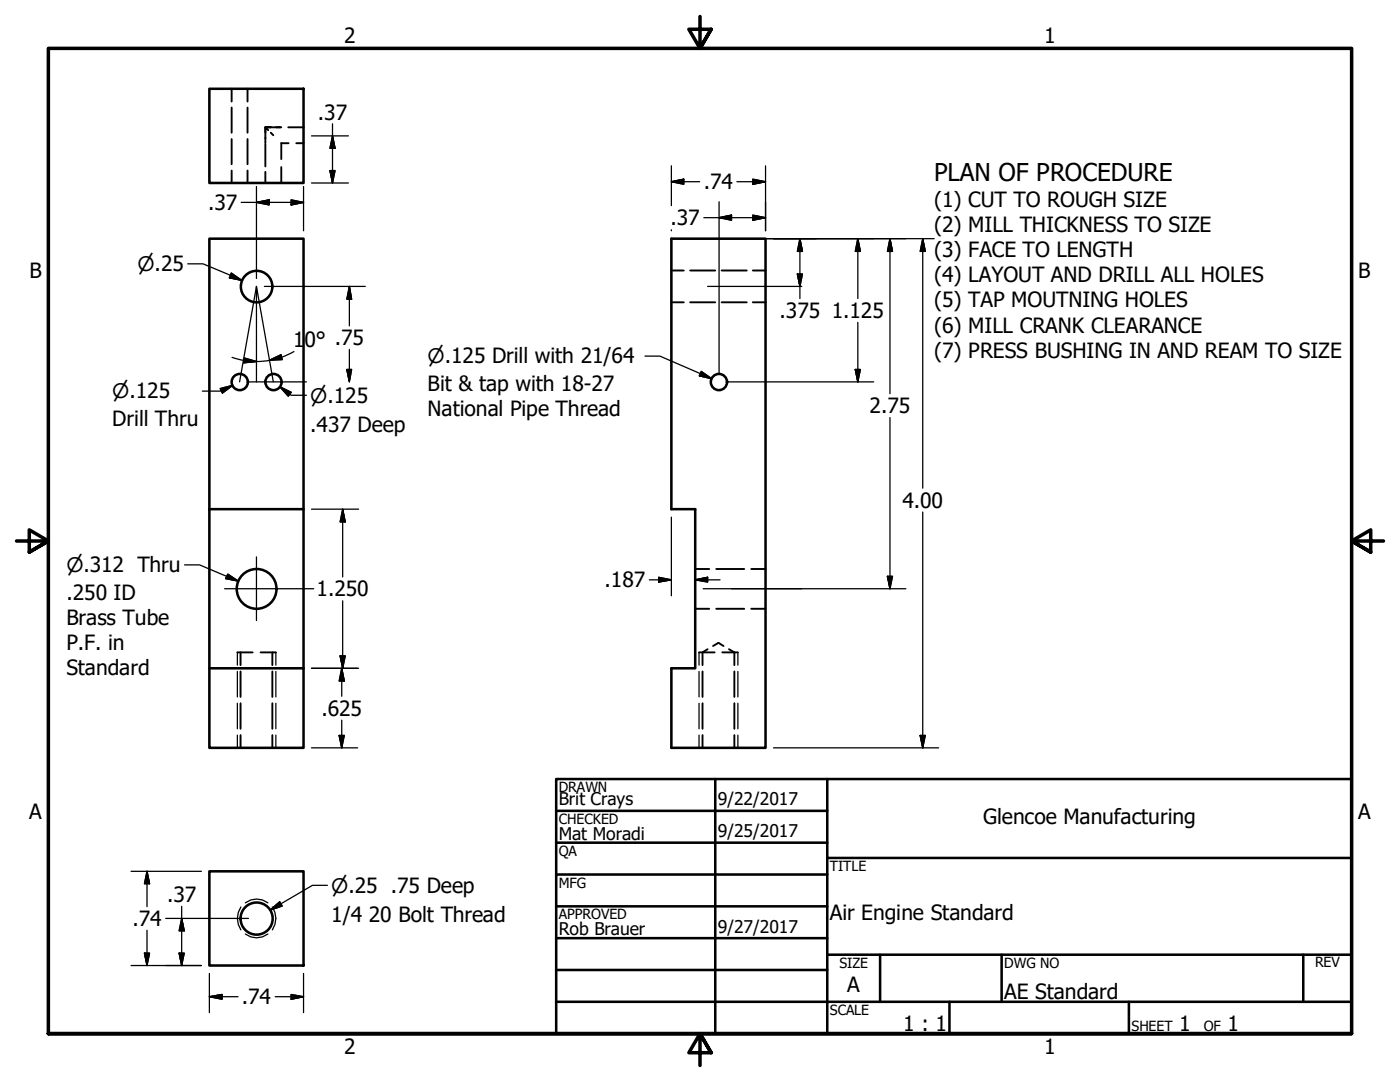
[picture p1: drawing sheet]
<svg xmlns="http://www.w3.org/2000/svg" width="279mm" height="216mm" viewBox="0 0 279 216" stroke-linecap="round" stroke-linejoin="round" font-family="sans-serif">
<!-- layer: Visible (ANSI) -->
<g fill="none" stroke="#000" stroke-width=".51">
<path d="M41.8 17.7h18.8v18.8h-18.8zM41.8 47.6h18.8v85.7h-18.8zM134 47.6h18.8v101.6h-18.8v-15.9h4.7v-31.7h-4.7zM53 76.1v.2M145.1 76.1v.2M41.8 101.6h18.8M41.8 133.3v15.9h18.8v-15.9M41.8 173.9h18.8v18.8h-18.8z"/>
<circle cx="51.2" cy="57.2" r="3.1"/>
<circle cx="47.8" cy="76.2" r="1.62"/>
<circle cx="54.6" cy="76.2" r="1.62"/>
<circle cx="143.5" cy="76.2" r="1.62"/>
<circle cx="51.2" cy="117.5" r="4"/>
<circle cx="51.2" cy="183.3" r="3.2"/>
</g>
<!-- layer: Hidden (ANSI) -->
<g fill="none" stroke="#000" stroke-width=".38">
<path d="M46.2 17.7v2.6M49.4 17.7v2.6M46.2 21.5v5M46.2 27.7v5.1M46.2 34v2.5M49.4 21.5v5M49.4 27.7v5.1M49.4 34v2.5M53 25.4v3.2M53 28.8v4.4M53 34.3v2.2M53.5 26l-.5-.6v1.1"/>
<path d="M54 25.4h-1h3M54 26.5l.5 .5M55.1 25.4h1M56.1 33.3v3.2M57.5 25.4h3.1M57.6 28.6h-1.5v3.2M59.1 28.6h1.5M134 54h2.5M137.7 54h5M144 54h5M150.2 54h2.6M134 60.3h2.5"/>
<path d="M137.7 60.3h5M144 60.3h5M150.2 60.3h2.6M138.7 113.5h2.8M142.9 113.5h5.6M149.9 113.5h2.9M47.4 130.2h3M48 130.2v2.5M48 134v5.1M52 130.2h3.1M54.4 130.2v2.5M54.4 134v5.1"/>
<path d="M138.7 121.5h2.8M139.5 130.2h3.1M140.2 134v5.1M141.2 129.5l-1 .7v2.5M142.3 128.9l1.1-.6 1 .6M142.9 121.5h5.6M144.1 130.2h3.2M145.5 129.5l1.1 .7v2.5M146.6 134v5.1M149.9 121.5h2.9M48 140.3v5.1M48 146.7v2.5"/>
<path d="M54.4 140.3v5.1M54.4 146.7v2.5M140.2 140.3v5.1M140.2 146.7v2.5M146.6 140.3v5.1M146.6 146.7v2.5"/>
</g>
<!-- layer: Hidden Narrow (ANSI) -->
<g fill="none" stroke="#000" stroke-width=".25">
<path d="M47.4 130.2v2.5M47.4 134v5.1M55.1 130.2v2.5M55.1 134v5.1M139.5 130.2v2.5M139.5 134v5.1M147.3 130.2v2.5M147.3 134v5.1M47.4 140.3v5.1M47.4 146.7v2.5M55.1 140.3v5.1M55.1 146.7v2.5"/>
<path d="M139.5 140.3v5.1M139.5 146.7v2.5M147.3 140.3v5.1M147.3 146.7v2.5M48.1 181a4.1 4.1 0 0 0 0 4.5M49 186.4a3.7 3.7 0 0 0 4.5 0M49 180.1a3.7 3.7 0 0 1 4.5 0M54.4 181a4.1 4.1 0 0 1 0 4.5"/>
</g>
<!-- layer: Hidden (ANSI) -->
<g fill="#000">
<circle cx="53" cy="25.4" r=".19"/>
<circle cx="53" cy="185" r=".19"/>
</g>
<!-- layer: Border (ANSI) -->
<path d="M139.7 3.3v6.4l-2.2-3.9h4.4l-2.2 3.9 2.2-3.9M3.3 107.9h6.4l-3.9-2.2v4.5l3.9-2.3-3.9 2.3M276.1 107.9h-6.4l3.9-2.2v4.5l-3.9-2.3 3.9 2.3M9.7 206.2v-196.5h260v196.5h-260h260M141.9 210.1l-2.2-3.9 2.2 3.9h-4.4l2.2-3.9v6.4" fill="none" stroke="#000" stroke-width=".7"/>
<!-- layer: Title (ANSI) -->
<g fill="none" stroke="#000" stroke-width=".51">
<path d="M111 155.4h158.7v50.8h-158.7zM142.7 155.4v50.8M165.1 155.4v50.8M111 161.8h54.1M111 168.1h54.1M111 174.5h54.1M165.1 171.2h104.6M111 180.8h54.1M111 187.2h54.1M111 193.5h54.1M111 199.9h158.7M165.1 190.5h104.6"/>
<path d="M175.6 190.5v9.4M189.5 199.9v6.3M199.9 190.5v9.4M225.3 199.9v6.3M260.1 190.5v9.4"/>
</g>
<!-- layer: Sketch Geometry (ANSI) -->
<path d="M51.2 57.2l-3.4 19M141.2 57.2h18.8M51.2 76.2v-19l3.3 19M44.8 117.5h17.8M51.2 111.1v12.7M146 117.5h14" fill="none" stroke="#000" stroke-width=".25"/>
<!-- layer: Dimension (ANSI) -->
<g fill="none" stroke="#000" stroke-width=".25">
<path d="M51.2 37.2v18.4M58.1 39.9l2.5 .5-2.5 .5zM60.6 37.2v8.8M62.2 36.5h7.3M62.2 27.1h7.3M65.8 34h1.1l-.5 2.5zM66.4 27.1l.5 2.5h-1.1zM66.4 24.7v11.8M134 36.3l2.5-.5v1zM134 36.3h5.6M134 33.1v7.9M147.1 36.3h5.7"/>
<path d="M150.2 35.8l2.6 .5-2.6 .5zM152.8 33.1v12.9M37.5 52.6h3l7.8 3.3M46.2 54.5l2.1 1.4-2.5-.5zM48.1 40.4h12.5M51.2 40.4l2.5-.5v1zM52.8 57.2h20.1M69.7 57.2l.5 2.5h-1zM69.7 57.2v7.8M134 45.8v.2M135.6 47.6h50.8M140.5 43.4h12.3"/>
<path d="M143.5 43.4l2.5-.5v1zM143.5 40.3v34.3M150.2 42.9l2.6 .5-2.6 .5zM159.1 54.7h1l-.5 2.5zM159.6 47.6l.5 2.6h-1zM159.6 47.6v12M171.2 47.6l.5 2.6h-1zM171.2 47.6v12M177.6 47.6l.5 2.6h-1zM177.6 47.6v30.9M184.1 47.6l.6 2.6h-1.1zM184.1 47.6v49.8"/>
<path d="M43.9 77.5l2.5-.6-2 1.5zM46.3 71.3l2.4 .6M46.4 76.9l-2.3 1.1h-3.7M48.8 71.4l2.4 .7-2.6 .3zM49.4 76.2h11.8M53.8 71.9l2.3-1.1 .2 1zM55.8 77.2l2.3 1.1-.6 .8zM55.8 77.2l2.3 1.7h3.1M56.2 71.2l-3.4 .9h-1.6l-2.5-.2M58.7 70.2l-2.5 1.1M69.7 75.9l-.5-2.2h1l-.4 2.2M69.7 69.7v6.2"/>
<path d="M128.7 71.1h3l10.3 4.5M140 74.1l2 1.5-2.4-.6zM145.1 76.2h29.3M170.7 73.7h1l-.5 2.5zM171.2 64.3v11.9M177.6 83.3v34.2M36.8 112.7h3l7.8 3.3M45.5 114.6l2.1 1.4-2.6-.6zM62.2 101.6h9.4M68.4 101.6l.5 2.5h-1zM68.4 101.6v13.5M68.4 119.9v13.4"/>
<path d="M129.6 115.7h4.4M131.4 115.2l2.6 .5-2.6 .4zM134 103.2v15.7M138.7 115.7l2.5-.5v.9zM138.7 115.7h5M140.3 117.5h40.5M177.1 115h1l-.5 2.5zM184.1 102.2v47M62.2 133.3h9.4M67.9 130.9h1l-.5 2.4zM68.2 133.3l.5 2.6h-1zM68.2 133.3v5.6"/>
<path d="M62.2 149.2h9.2M67.7 146.7h1l-.5 2.5zM68.2 143.7v5.5M154.4 149.2h32.9M183.6 146.7h1.1l-.6 2.5zM26.2 173.9h14M29.3 173.9l.5 2.4h-1zM29.3 173.9v7M65.3 176.7h-2.9l-8.5 4.9M26.2 192.7h14M28.8 190.2h1l-.5 2.5zM29.3 185.6v7.1"/>
<path d="M33.1 183.3h16.5M35.8 190.2h1l-.5 2.5zM36.3 183.3l.5 2.4h-1zM36.3 180.8v11.9M41.8 198.9l2.5-.5v1zM41.8 198.9h5.7M41.8 194.2v7.9M53.9 181.6l1.9-1.6 .5 .8zM54.9 198.9h5.7M58.1 198.4l2.5 .5-2.5 .5zM60.6 194.2v7.9"/>
</g>
<g fill="#000" stroke="#000" stroke-width=".25">
<path d="M51.2 40.4l2.5-.5zM51.2 40.4l2.5-.5v1zM65.8 34l.6 2.5zM65.8 34h1.1l-.5 2.5zM66.4 27.1l.5 2.5zM66.4 27.1l.5 2.5h-1.1zM134 36.3l2.5-.5zM134 36.3l2.5-.5v1zM150.2 36.8l2.6-.5zM150.2 35.8l2.6 .5-2.6 .5zM45.8 55.4l2.5 .5zM46.2 54.5l2.1 1.4-2.5-.5z"/>
<path d="M58.1 40.9l2.5-.5zM58.1 39.9l2.5 .5-2.5 .5zM69.7 57.2l.5 2.5zM69.7 57.2l.5 2.5h-1zM143.5 43.4l2.5-.5zM143.5 43.4l2.5-.5v1zM150.2 43.9l2.6-.5zM150.2 42.9l2.6 .5-2.6 .5zM159.1 54.7l.5 2.5zM159.1 54.7h1l-.5 2.5zM159.6 47.6l.5 2.6zM159.6 47.6l.5 2.6h-1z"/>
<path d="M171.2 47.6l.5 2.6zM171.2 47.6l.5 2.6h-1zM177.6 47.6l.5 2.6zM177.6 47.6l.5 2.6h-1zM184.1 47.6l.6 2.6zM184.1 47.6l.6 2.6h-1.1zM44.4 78.4l2-1.5zM43.9 77.5l2.5-.6-2 1.5zM48.6 72.4l2.6-.3zM48.8 71.4l2.4 .7-2.6 .3zM53.8 71.9l2.3-1.1zM53.8 71.9l2.3-1.1 .2 1z"/>
<path d="M55.8 77.2l2.3 1.1zM55.8 77.2l2.3 1.1-.6 .8zM69.2 73.7l.5 2.5zM69.2 73.7h1l-.5 2.5zM139.6 75l2.4 .6zM140 74.1l2 1.5-2.4-.6zM170.7 73.7l.5 2.5zM170.7 73.7h1l-.5 2.5zM45 115.4l2.6 .6zM45.5 114.6l2.1 1.4-2.6-.6zM68.4 101.6l.5 2.5zM68.4 101.6l.5 2.5h-1z"/>
<path d="M131.4 116.1l2.6-.4zM131.4 115.2l2.6 .5-2.6 .4zM138.7 115.7l2.5-.5zM138.7 115.7l2.5-.5v.9zM177.1 115l.5 2.5zM177.1 115h1l-.5 2.5zM67.9 130.9l.5 2.4zM67.9 130.9h1l-.5 2.4zM68.2 133.3l.5 2.6zM68.2 133.3l.5 2.6h-1zM67.7 146.7l.5 2.5zM67.7 146.7h1l-.5 2.5z"/>
<path d="M183.6 146.7l.5 2.5zM183.6 146.7h1.1l-.6 2.5zM29.3 173.9l.5 2.4zM29.3 173.9l.5 2.4h-1zM53.9 181.6l1.9-1.6zM53.9 181.6l1.9-1.6 .5 .8zM28.8 190.2l.5 2.5zM28.8 190.2h1l-.5 2.5zM35.8 190.2l.5 2.5zM35.8 190.2h1l-.5 2.5zM36.3 183.3l.5 2.4zM36.3 183.3l.5 2.4h-1z"/>
<path d="M41.8 198.9l2.5-.5zM41.8 198.9l2.5-.5v1zM58.1 199.4l2.5-.5zM58.1 198.4l2.5 .5-2.5 .5z"/>
</g>
<text font-size="4.9" x="186.4" y="36.1">PLAN OF PROCEDURE</text>
<g font-size="4.2">
<text x="68.7" y="8.6">2</text>
<text x="208.4" y="8.6">1</text>
<text x="63.4" y="23.9">.37</text>
<text x="41.5" y="41.9">.37</text>
<text x="140.5" y="37.8">.74</text>
<text x="186.4" y="41.3">(1) CUT TO ROUGH SIZE</text>
<text x="133.8" y="45">.37</text>
<text x="186.4" y="46.3">(2) MILL THICKNESS TO SIZE</text>
<text x="186.4" y="51.3">(3) FACE TO LENGTH</text>
<text x="5.9" y="55.5">B</text>
<text x="186.4" y="56.3">(4) LAYOUT AND DRILL ALL HOLES</text>
<text x="271.1" y="55.5">B</text>
<text x="155.6" y="63.4">.375</text>
<text x="166" y="63.4">1.125</text>
<text x="186.4" y="61.3">(5) TAP MOUTNING HOLES</text>
<text x="58.5" y="69.3">1</text>
<text x="60.8" y="69.3">0° .75</text>
<text x="186.4" y="66.4">(6) MILL CRANK CLEARANCE</text>
<text x="186.4" y="71.4">(7) PRESS BUSHING IN AND REAM TO SIZE</text>
<text x="85.3" y="78">Bit &amp; tap with 18-27</text>
<text x="85.3" y="83.1">National Pipe Thread</text>
<text x="173.5" y="82.5">2.75</text>
<text x="22.4" y="85.1">Drill Thru</text>
<text x="61.9" y="86.2">.437 Deep</text>
<text x="180.1" y="101.3">4.00</text>
<text x="13.3" y="119.7">.250 ID</text>
<text x="63.2" y="119">1.250</text>
<text x="120.6" y="117.2">.187</text>
<text x="13.3" y="124.7">Brass Tube</text>
<text x="13.3" y="129.7">P.F. in</text>
<text x="13.3" y="134.7">Standard</text>
<text x="64.1" y="142.8">.625</text>
<text x="5.8" y="163.4">A</text>
<text x="196.2" y="164.5">Glencoe Manufacturing</text>
<text x="271" y="163.4">A</text>
<text x="26.4" y="184.8">.74</text>
<text x="33.3" y="180">.37</text>
<text x="66.1" y="184">1/4</text>
<text x="73.6" y="184">20 Bolt Thread</text>
<text x="165.6" y="183.5">Air Engine Standard</text>
<text x="169.1" y="198">A</text>
<text x="48.3" y="200.4">.74</text>
<text x="200.4" y="199.3">AE Standard</text>
<text x="180.3" y="205.7">1 : 1</text>
<text x="235.3" y="205.7">1</text>
<text x="245" y="205.7">1</text>
<text x="68.7" y="210.3">2</text>
<text x="208.4" y="210.3">1</text>
</g>
<g font-size="4">
<text x="27.4" y="54.1">⌀.25</text>
<text x="85.3" y="72.5">⌀.125 Drill with 21/64</text>
<text x="22.4" y="79.5">⌀.125</text>
<text x="61.9" y="80.4">⌀.125</text>
<text x="13.3" y="114.2">⌀.312 Thru</text>
<text x="66.1" y="178.1">⌀.25 .75 Deep</text>
</g>
<g font-size="3.5">
<text x="111.5" y="160.6">Brit Crays</text>
<text x="143.3" y="160.7">9/22/2017</text>
<text x="111.5" y="167.6">Mat Moradi</text>
<text x="143.3" y="167.1">9/25/2017</text>
<text x="111.5" y="186.6">Rob Brauer</text>
<text x="143.3" y="186.1">9/27/2017</text>
</g>
<g font-size="2.8">
<text x="111.5" y="158">DRAWN</text>
<text x="111.5" y="164.4">CHECKED</text>
<text x="111.5" y="170.8">QA</text>
<text x="165.6" y="173.7">TITLE</text>
<text x="111.5" y="177.1">MFG</text>
<text x="111.5" y="183.5">APPROVED</text>
<text x="167.5" y="193.1">SIZE</text>
<text x="200.4" y="193.1">DWG NO</text>
<text x="262.4" y="193">REV</text>
<text x="165.6" y="202.5">SCALE</text>
<text x="225.8" y="205.7">SHEET</text>
<text x="240.2" y="205.7">OF</text>
</g>
</svg>
